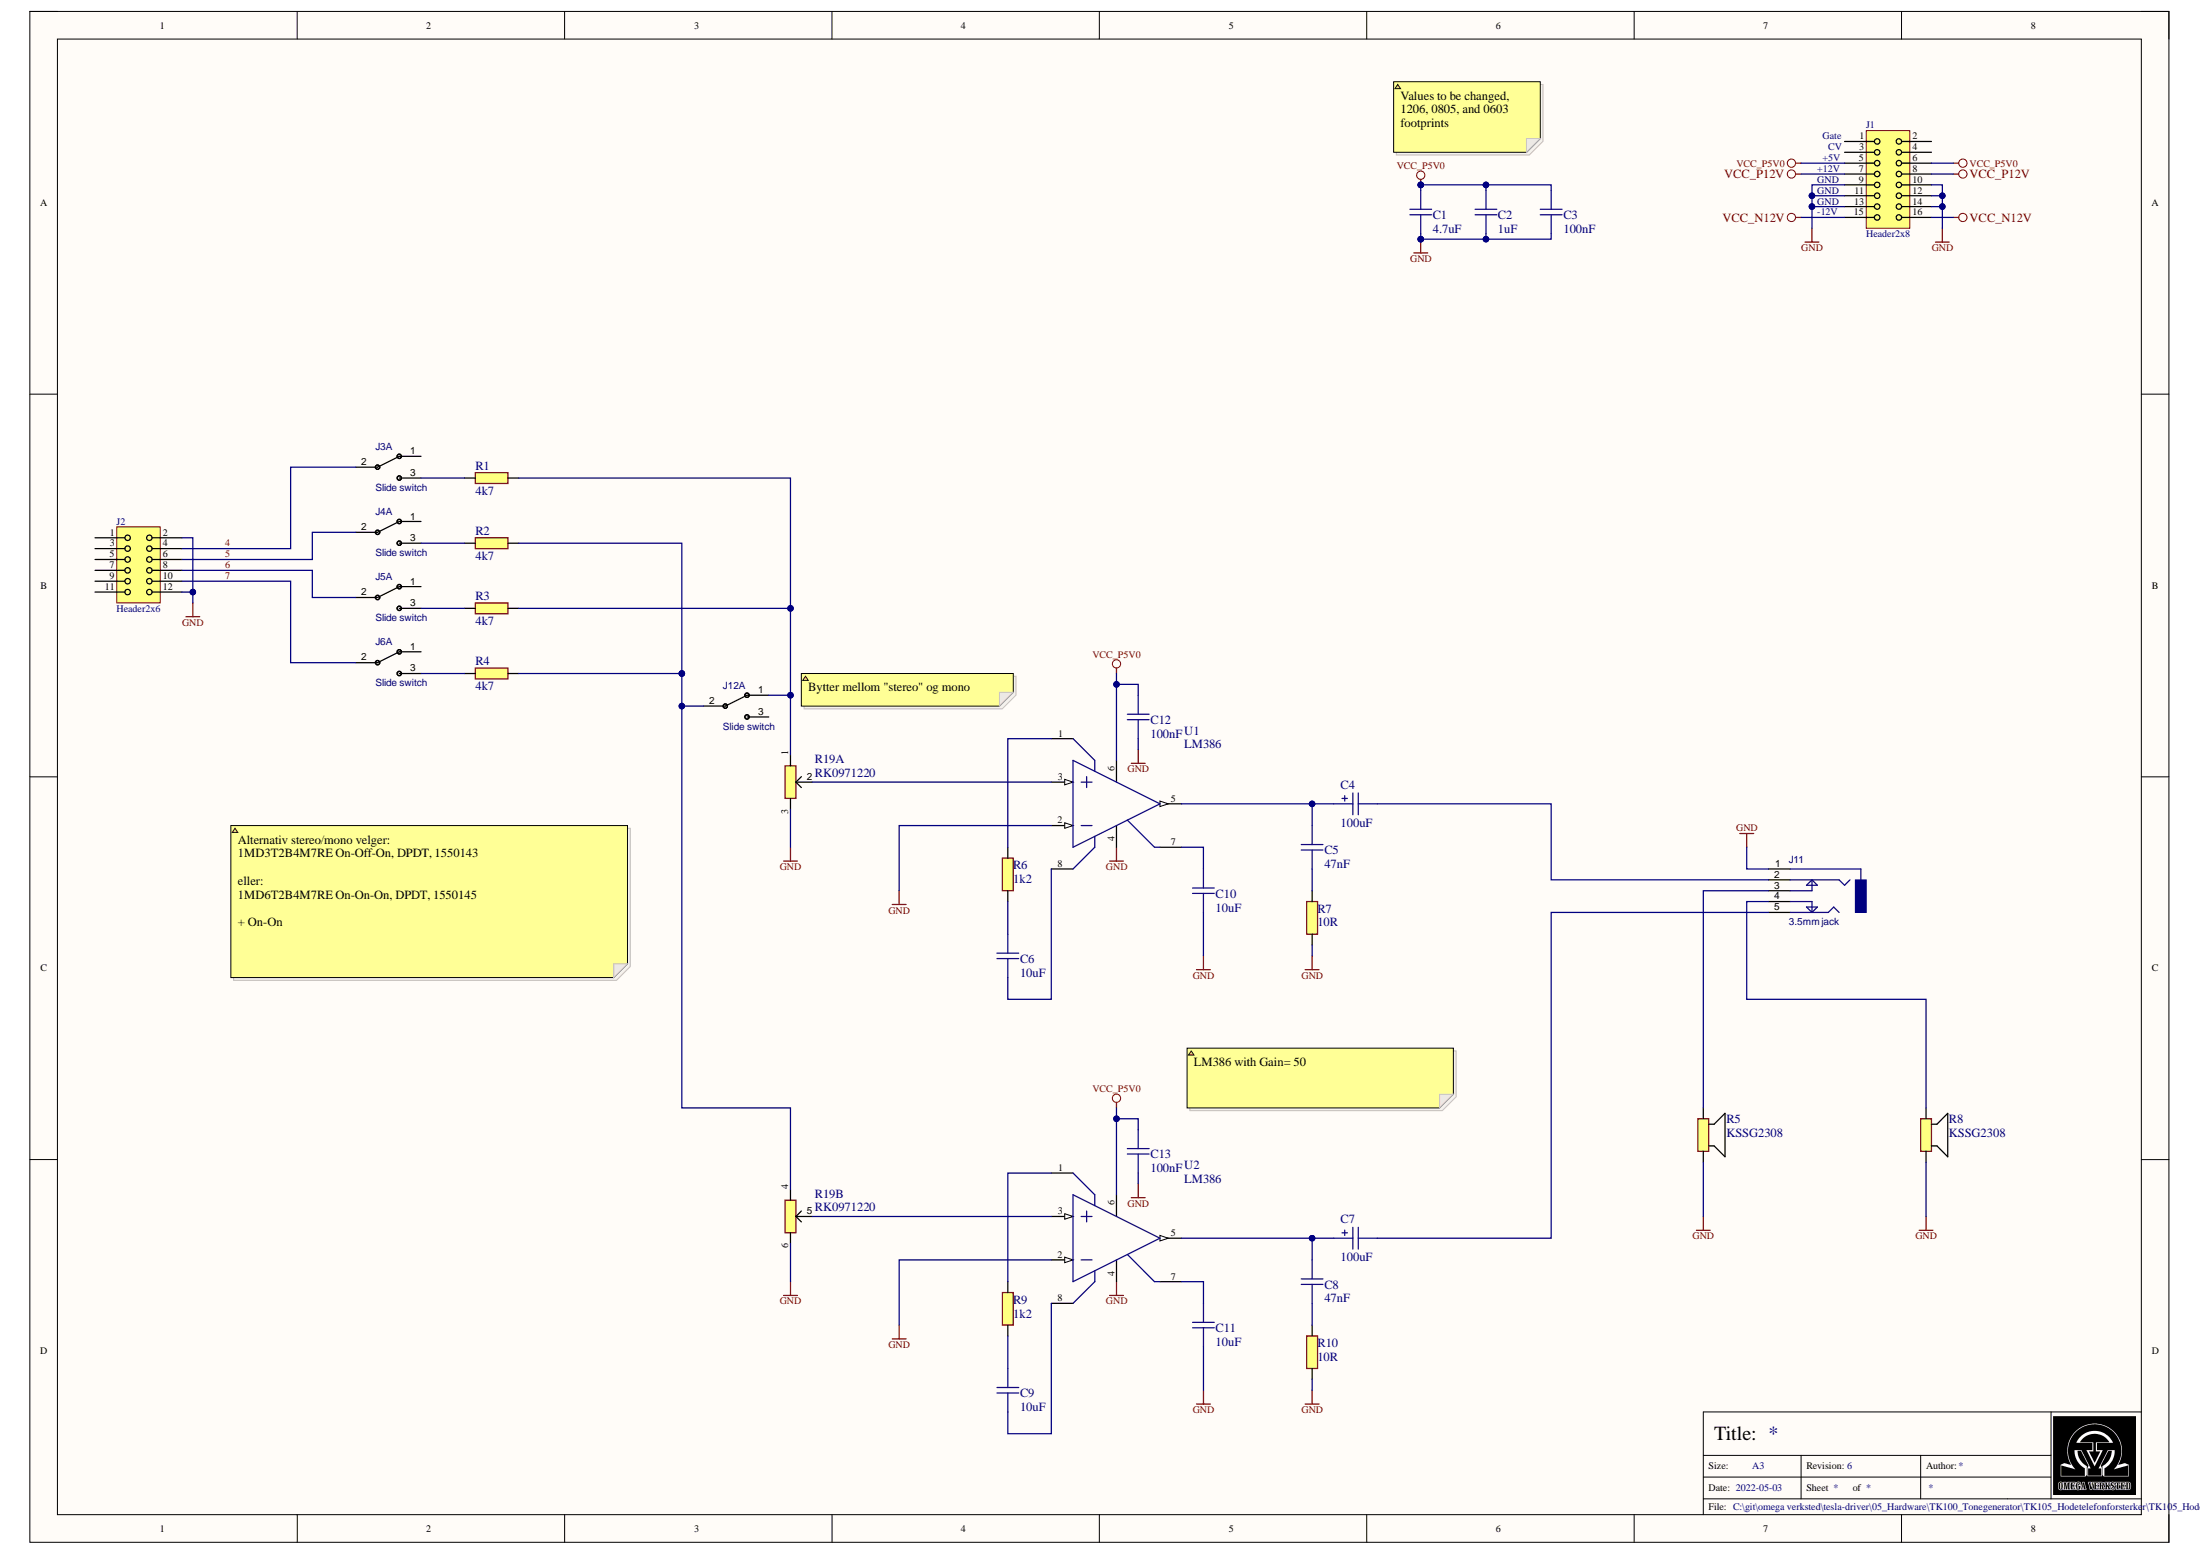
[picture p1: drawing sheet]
# Altium project TK105_Hodetelefonforsterker.PrjPCB
1 sheet, 34 parts. Net scope: global (net labels, ports and power ports of the same name join across sheets).
Board file: TK105_Hodetelefonforsterker.PcbDoc

## Sheet TK105_Hodetelefonforsterker.SchDoc
size A3; Revision: 6

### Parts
C1  4.7uF  [CAPC1206(3216)170_N]
C2  1uF  [CAPC0805(2012)100_N]
C3  100nF  [CAPC0603(1608)55_N]
C4  100uF  [CAPPR25D06H11]
C5  47nF  [CAPC0603(1608)55_N]
C6  10uF  [CAPC0805(2012)100_N]
C7  100uF  [CAPPR25D06H11]
C8  47nF  [CAPC0603(1608)55_N]
C9  10uF  [CAPC0805(2012)100_N]
C10  10uF  [CAPC0805(2012)100_N]
C11  10uF  [CAPC0805(2012)100_N]
C12  100nF  [CAPC0603(1608)55_N]
C13  100nF  [CAPC0603(1608)55_N]
J1  Header2x8  [HDRV16W64P254_2X8_Shrouded]
J2  Header2x6  [HDRV12W64P254_2X6_RA]
J3  Slide switch  [1MS1T2B4M7RE]  (part A of 2)
J4  Slide switch  [1MS1T2B4M7RE]  (part A of 2)
J5  Slide switch  [1MS1T2B4M7RE]  (part A of 2)
J6  Slide switch  [1MS1T2B4M7RE]  (part A of 2)
J11  3.5mm jack  [PJ-306M]
J12  Slide switch  [1MS1T2B4M7RE]  (part A of 2)
R1  4k7  [RESC0603(1608)_N]
R2  4k7  [RESC0603(1608)_N]
R3  4k7  [RESC0603(1608)_N]
R4  4k7  [RESC0603(1608)_N]
R5  KSSG2308  [KSSG2308]
R6  1k2  [RESC0603(1608)_N]
R7  10R  [RESC0603(1608)_N]
R8  KSSG2308  [KSSG2308]
R9  1k2  [RESC0603(1608)_N]
R10  10R  [RESC0603(1608)_N]
R19  RK0971220  [RK0971220]  (parts A,B of 2)
U1  LM386  [SOIC127P590X363-8N]
U2  LM386  [SOIC127P590X363-8N]

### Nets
GND: C1.1 C2.1 C3.1 C10.1 C11.1 C12.1 C13.1 J1.9 J1.10 J1.11 J1.12 J1.13 J1.14 J2.2 J2.12 J11.1 R5.2 R7.1 R8.2 R10.1 R19.3 R19.6 U1.2(IN-) U1.4(GND) U2.2(IN-) U2.4(GND)
VCC_N12V: J1.15 J1.16
VCC_P5V0: C1.2 C2.2 C3.2 C12.2 C13.2 J1.5 J1.6 U1.6(Vs) U2.6(Vs)
VCC_P12V: J1.7 J1.8
4: J2.4 J3.2
5: J2.6 J4.2
6: J2.8 J5.2
7: J2.10 J6.2
NetC4_1: C4.1 J11.2
NetC4_2: C4.2 C5.2 U1.5(OUT)
NetC5_1: C5.1 R7.2
NetC6_1: C6.1 U1.8(GAIN)
NetC6_2: C6.2 R6.1
NetC7_1: C7.1 J11.5
NetC7_2: C7.2 C8.2 U2.5(OUT)
NetC8_1: C8.1 R10.2
NetC9_1: C9.1 U2.8(GAIN)
NetC9_2: C9.2 R9.1
NetC10_2: C10.2 U1.7(BYPASS)
NetC11_2: C11.2 U2.7(BYPASS)
NetJ3_3: J3.3 R1.1
NetJ4_3: J4.3 R2.1
NetJ5_3: J5.3 R3.1
NetJ6_3: J6.3 R4.1
NetJ11_3: J11.3 R5.1
NetJ11_4: J11.4 R8.1
NetJ12_1: J12.1 R1.2 R3.2 R19.1
NetJ12_2: J12.2 R2.2 R4.2 R19.4
NetR6_2: R6.2 U1.1(GAIN)
NetR9_2: R9.2 U2.1(GAIN)
NetR19_2: R19.2 U1.3(IN+)
NetR19_5: R19.5 U2.3(IN+)

Not connected (* = marked no-connect by the designer): J1 1 2 3 4; J2 1 3 5 7 9 11; J3 1; J4 1; J5 1; J6 1; J12 3

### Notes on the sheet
- Values to be changed, 1206, 0805, and 0603 footprints
- (near J1) GND
- (near J1) +12V
- (near J1) +5V
- (near J1) Gate
- (near J1) CV
- (near J1) -12V
- Bytter mellom "stereo" og mono
- Alternativ stereo/mono velger:
  1MD3T2B4M7RE On-Off-On, DPDT, 1550143
  eller:
  1MD6T2B4M7RE On-On-On, DPDT, 1550145
  + On-On
- LM386 with Gain= 50

## Assembly variants
Default assembly: not fitted R?
